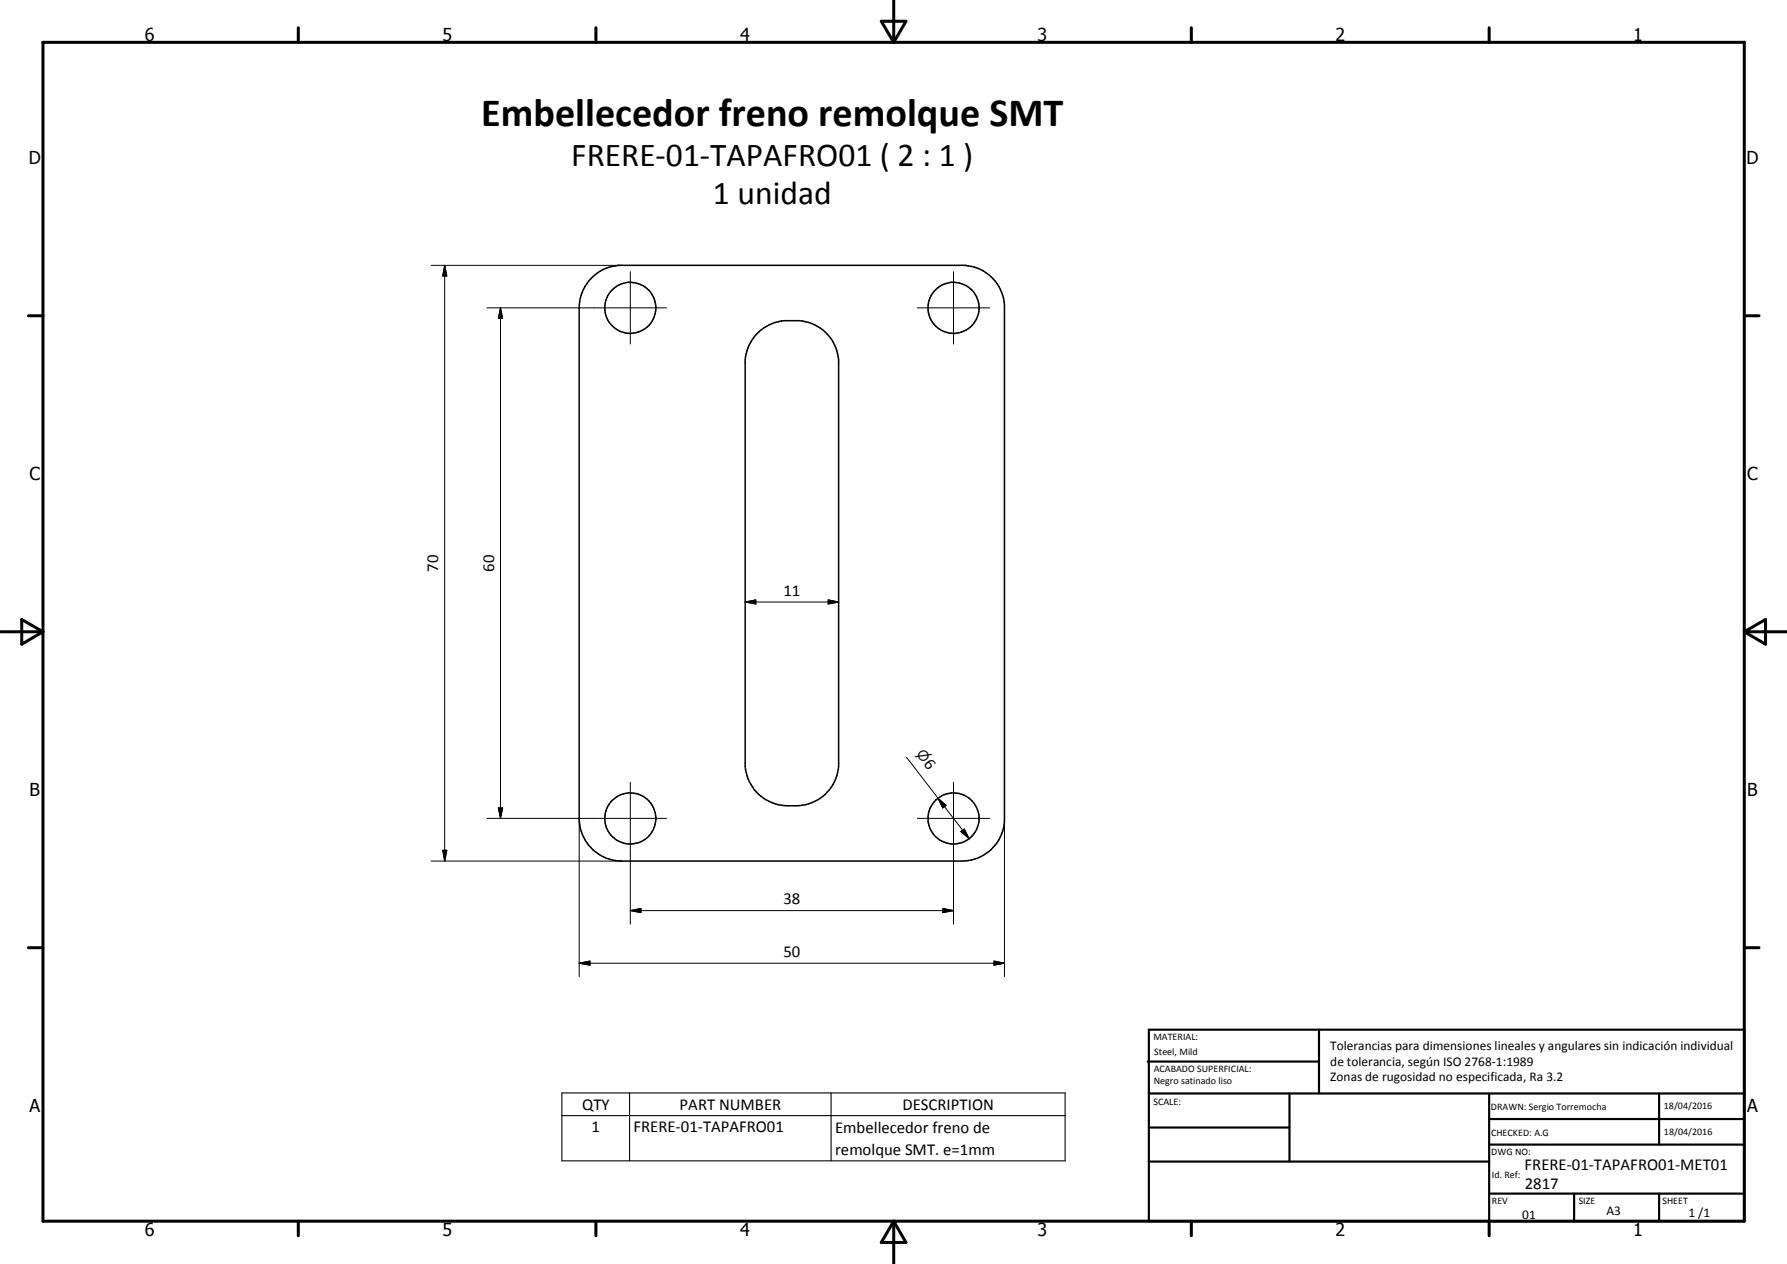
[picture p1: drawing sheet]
<svg xmlns="http://www.w3.org/2000/svg" width="420mm" height="297mm" viewBox="0 0 420 297" stroke-linecap="round" stroke-linejoin="round" font-family="sans-serif">
<g fill="none" stroke="#000" stroke-width=".35">
<path d="M138.9 65.5a10 10 0 0 1 6.5-3.1h81.5a10.1 10.1 0 0 1 9.3 9.2v121.5a10 10 0 0 1-10 9.3h-80a10 10 0 0 1-10-10.1v-120a10.1 10.1 0 0 1 2.7-6.8zM177.9 78.5a10.2 10.2 0 0 1 6.5-3.1 14.1 14.1 0 0 1 5.7 .4 10.1 10.1 0 0 1 7.1 8.8v95.5a10 10 0 0 1-10 9.3 10.6 10.6 0 0 1-11.6-7.1l-.4-2.2v-95.5a10.2 10.2 0 0 1 2.7-6.1z"/>
<circle cx="148.2" cy="72.3" r="6"/>
<circle cx="224.2" cy="72.3" r="6"/>
<circle cx="148.2" cy="192.3" r="6"/>
<circle cx="224.2" cy="192.3" r="6"/>
</g>
<g fill="none" stroke="#000" stroke-width=".71">
<path d="M10.1 9.9h400v277.1h-400zM70.1 6.5v3.4M140.1 6.5v3.4M207.2 5h5.8l-2.9 4.9zM210.1 0v9.9M280.1 6.5v3.4M350.1 6.5v3.4M6.7 74.2h3.4M410.1 74.2h3.5M.1 148.5h10M5.1 145.6l5 2.9-5 2.9zM410.1 148.5h10"/>
<path d="M410.1 148.5l5-2.9v5.8zM6.7 222.7h3.4M410.1 222.7h3.5M70.1 287v3.4M140.1 287v3.4M210.1 287v10M210.1 287l2.9 5h-5.8zM280.1 287v3.4M350.1 287v3.4"/>
</g>
<g fill="none" stroke="#000" stroke-width=".51">
<path d="M269.8 249.5h40.3M270.1 242h140v45h-140zM270.1 257h140M303.2 257v16M310.1 242v15M350.1 257v30M390.1 257v12M270.1 265h33.1M270.1 273h80M350.1 269h60M350.1 263h60M350.1 280.5h60"/>
<path d="M370.1 280.5v6.5M390.1 280.5v6.5"/>
</g>
<path d="M132.1 256.8h118.3v16h-118.3zM148 256.8v16M195.4 256.8v16M132.1 262.2h118.3" fill="none" stroke="#000" stroke-width=".25"/>
<g fill="none" stroke="#000" stroke-width=".24">
<path d="M101.4 62.4h44.8M104.6 62.4l.5 2.5h-1zM104.6 62.4v140M114.5 72.3h42.2M117.7 72.3l.5 2.5h-1zM117.7 72.3v120M148.2 63.8v17.1M215.7 72.3h17M224.2 63.8v17.1M175.2 141.5l2.5-.5v.9zM175.2 141.5h22M194.7 141l2.5 .5-2.5 .4z"/>
<path d="M213.1 178l14.8 19.1M104.1 199.8h1l-.5 2.6zM114.5 192.3h42.2M117.2 189.9h1l-.5 2.4zM136.2 192.3v37.2M148.2 183.9v33.3M215.7 192.3h17M220.5 187.6l2 1.7-.9 .6zM224.2 183.9v33.3M225.9 195.4l.8-.6 1.2 2.3zM236.2 192.3v37.2M101.4 202.4h44.8"/>
<path d="M148.2 214l2.5-.5v1zM148.2 214h76M221.7 213.5l2.5 .5-2.5 .5zM136.2 226.4l2.5-.6v1zM136.2 226.4h100M233.7 225.8l2.5 .6-2.5 .4z"/>
</g>
<path d="M104.6 62.4l.5 2.5h-1zM117.7 72.3l.5 2.5h-1zM175.2 141.5l2.5-.5v.9zM194.7 141l2.5 .5-2.5 .4zM104.1 199.8h1l-.5 2.6zM117.2 189.9h1l-.5 2.4zM220.5 187.6l2 1.7-.9 .6zM225.9 195.4l.8-.6 1.2 2.3zM148.2 214l2.5-.5v1zM221.7 213.5l2.5 .5-2.5 .5zM136.2 226.4l2.5-.6v1zM233.7 225.8l2.5 .6-2.5 .4z" fill="#000"/>
<text font-size="9.4" x="113.1" y="29.5">Embellecedor freno remolque SMT</text>
<g font-size="7.9">
<text x="134.3" y="39.1">FRERE-01-TAPAFRO01 ( 2 : 1 )</text>
<text x="167.6" y="48">1 unidad</text>
</g>
<g font-size="4.2">
<text x="34" y="9.6">6</text>
<text x="104" y="9.6">5</text>
<text x="174" y="9.6">4</text>
<text x="244" y="9.6">3</text>
<text x="314" y="9.6">2</text>
<text x="384" y="9.6">1</text>
<text x="6.8" y="38.7">D</text>
<text x="410.6" y="38.7">D</text>
<text x="7" y="112.9">C</text>
<text x="410.8" y="112.9">C</text>
<text x="7" y="187.1">B</text>
<text x="410.8" y="187.1">B</text>
<text x="7" y="261.4">A</text>
<text x="410.8" y="261.4">A</text>
<text x="34" y="290.4">6</text>
<text x="104" y="290.4">5</text>
<text x="174" y="290.4">4</text>
<text x="244" y="290.4">3</text>
<text x="314" y="290.4">2</text>
<text x="384" y="290.4">1</text>
</g>
<g font-size="3.9">
<text x="103" y="134.4" transform="rotate(-90 103 134.4)">70</text>
<text x="116.2" y="134.4" transform="rotate(-90 116.2 134.4)">60</text>
<text x="184.2" y="140">11</text>
<text x="217" y="179.5" transform="rotate(52 217 179.5)">6</text>
<text x="184.2" y="212.4">38</text>
<text x="184.2" y="224.8">50</text>
<text x="136.9" y="260.8">QTY</text>
<text x="159.8" y="260.8">PART NUMBER</text>
<text x="212.2" y="260.8">DESCRIPTION</text>
<text x="139.1" y="266.1">1</text>
<text x="149" y="266.1">FRERE-01-TAPAFRO01</text>
<text x="196.3" y="266.2">Embellecedor freno de</text>
<text x="196.3" y="271.5">remolque SMT. e=1mm</text>
<text x="358.5" y="275">FRERE-01-TAPAFRO01-MET01</text>
<text x="358.5" y="279.4">2817</text>
</g>
<text font-size="3.3" x="215.3" y="177.3" transform="rotate(52 215.3 177.3)">n</text>
<g font-size="3.1">
<text x="312.7" y="246.8">Tolerancias para dimensiones lineales y angulares sin indicación individual</text>
<text x="312.7" y="250.4">de tolerancia, según ISO 2768-1:1989</text>
<text x="312.7" y="254">Zonas de rugosidad no especificada, Ra 3.2</text>
<text x="357.9" y="286.4">01</text>
<text x="377.7" y="285.6">A3</text>
<text x="397" y="285.9">1 /1</text>
</g>
<g font-size="2.4">
<text x="271.2" y="244.4">MATERIAL:</text>
<text x="271.3" y="252">ACABADO SUPERFICIAL:</text>
<text x="271.4" y="247.9">Steel, Mild</text>
<text x="271.3" y="254.6">Negro satinado liso</text>
<text x="271.2" y="259.7">SCALE:</text>
<text x="350.6" y="260.8">DRAWN: Sergio Torremocha</text>
<text x="391.2" y="260.6">18/04/2016</text>
<text x="350.6" y="267">CHECKED: A.G</text>
<text x="391.2" y="266.7">18/04/2016</text>
<text x="350.6" y="271.4">DWG NO:</text>
<text x="350.8" y="276.9">Id. Ref:</text>
<text x="350.8" y="282.8">REV</text>
<text x="371.2" y="282.9">SIZE</text>
<text x="390.9" y="282.9">SHEET</text>
</g>
</svg>
